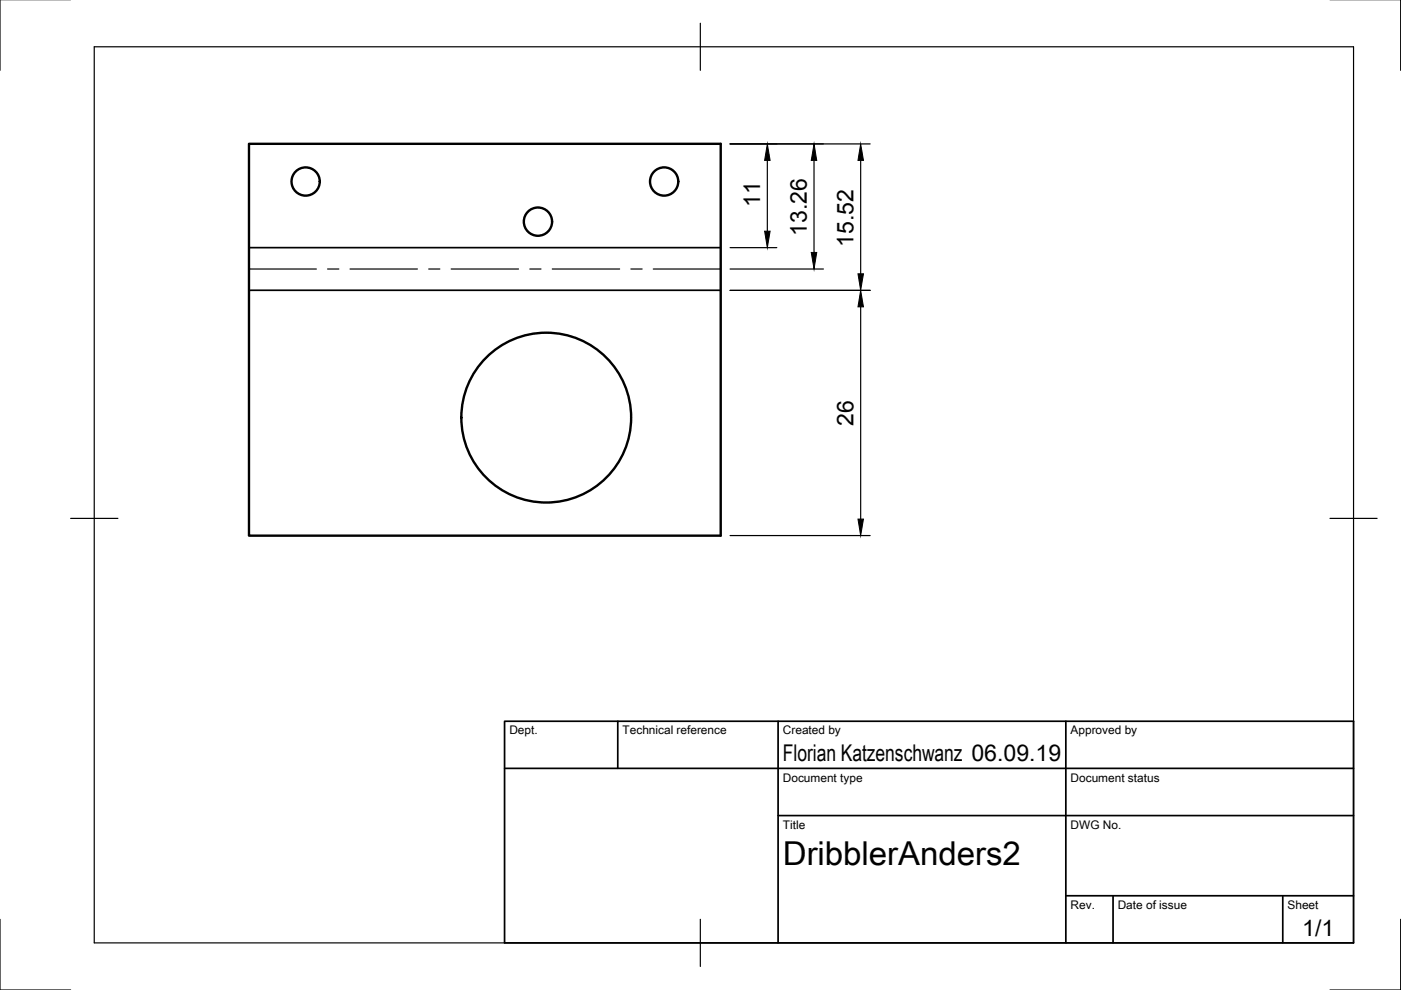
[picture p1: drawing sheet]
<svg xmlns="http://www.w3.org/2000/svg" width="297mm" height="210mm" viewBox="0 0 297 210" stroke-linecap="round" stroke-linejoin="round" font-family="sans-serif">
<!-- layer: Sichtbar -->
<g fill="none" stroke="#000" stroke-width=".51">
<path d="M52.8 30.5h100v83.1h-100z"/>
<circle cx="64.8" cy="38.5" r="3"/>
<circle cx="140.8" cy="38.5" r="3"/>
<circle cx="114.1" cy="47" r="3"/>
<circle cx="115.8" cy="88.5" r="18"/>
</g>
<!-- layer: Mittellinien -->
<path d="M52.8 57h14.3M69.4 57h2.4M74.2 57h14.3M90.9 57h2.4M95.7 57h14.2M112.3 57h2.4M117.1 57h14.3M133.8 57h2.3M138.5 57h14.3" fill="none" stroke="#000" stroke-width=".25"/>
<!-- layer: Sichtbar schmal -->
<path d="M52.8 52.5h100M52.8 61.5h100" fill="none" stroke="#000" stroke-width=".36"/>
<!-- layer: Border -->
<path d="M0 -.1v15M297 -.1v15M20 9.9h267v190h-267zM148.5 4.9v10M15 109.9h10M282 109.9h10M0 194.9v15h15M148.5 194.9v10M297 194.9v15h-15" fill="none" stroke="#000" stroke-width=".25"/>
<!-- layer: TitleBlock -->
<path d="M107 152.9h180v47h-180zM131 152.9v10M165 152.9v47M226 152.9v47M107 162.9h180M165 172.9h122M226 189.9h61M236 189.9v10M272 189.9v10" fill="none" stroke="#000" stroke-width=".36"/>
<!-- layer: Dimensions -->
<path d="M154.8 30.5h29.7M162.7 34v15M172.6 34v19.5M182.5 34v24.1M154.8 52.5h9.9M154.8 57h19.8M154.8 61.6h29.7M182.5 65.1v45M154.8 113.6h29.7" fill="none" stroke="#000" stroke-width=".25"/>
<path d="M162.7 30.5l.6 3.5h-1.2zM172.6 30.5l.6 3.5h-1.2zM182.5 30.5l.6 3.5h-1.2zM162.1 49h1.2l-.6 3.5zM172 53.5h1.2l-.6 3.5zM181.9 58.1h1.2l-.6 3.5zM182.5 61.6l.6 3.5h-1.2zM181.9 110.1h1.2l-.6 3.5z" fill="#000" stroke="#000" stroke-width=".21"/>
<text font-size="7" x="166" y="183.4">DribblerAnders2</text>
<g font-size="4.9">
<text x="161.2" y="43.9" transform="rotate(-90 161.2 43.9)">11</text>
<text x="171" y="50.1" transform="rotate(-90 171 50.1)">13.26</text>
<text x="180.9" y="52.3" transform="rotate(-90 180.9 52.3)">15.52</text>
<text x="180.9" y="90.2" transform="rotate(-90 180.9 90.2)">26</text>
<text x="166" y="161.4">Florian Katzenschwanz 06.09.19</text>
<text x="276.1" y="198.5">1/1</text>
</g>
<g font-size="2.5">
<text x="108" y="155.7">Dept.</text>
<text x="132" y="155.7">Technical reference</text>
<text x="166" y="155.7">Created by</text>
<text x="227" y="155.7">Approved by</text>
<text x="166" y="165.7">Document type</text>
<text x="227" y="165.7">Document status</text>
<text x="166" y="175.7">Title</text>
<text x="227" y="175.7">DWG No.</text>
<text x="227" y="192.7">Rev.</text>
<text x="237" y="192.7">Date of issue</text>
<text x="273" y="192.7">Sheet</text>
</g>
</svg>
